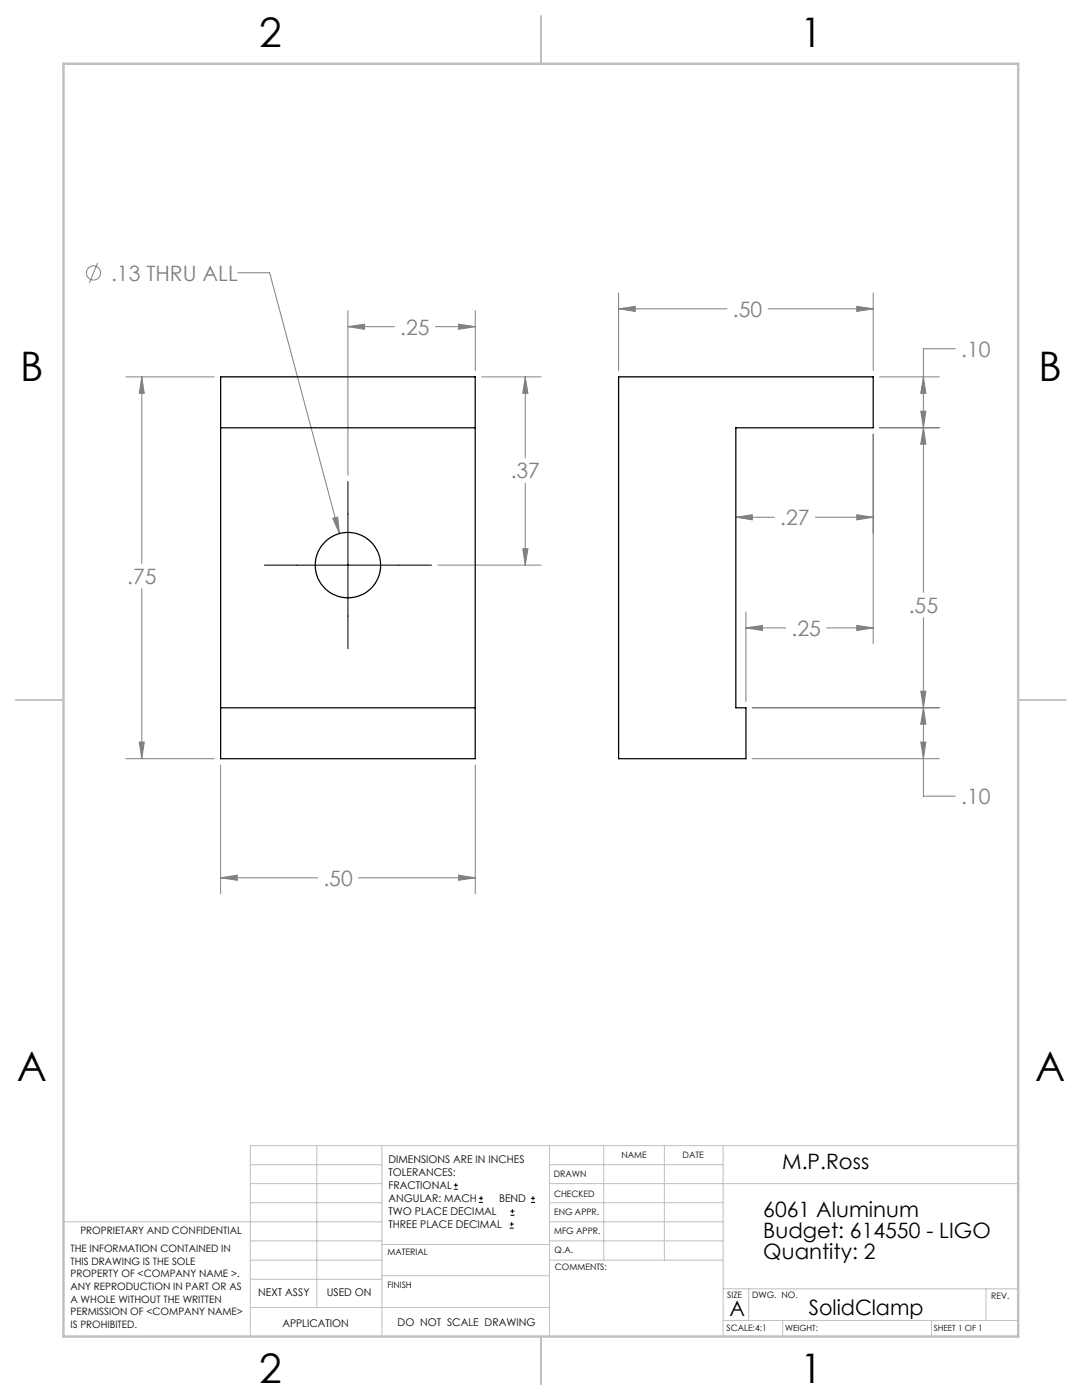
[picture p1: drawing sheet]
<svg xmlns="http://www.w3.org/2000/svg" width="216mm" height="279mm" viewBox="0 0 216 279" stroke-linecap="round" stroke-linejoin="round" font-family="sans-serif">
<g fill="none" stroke="#808080" stroke-width=".2">
<path d="M19.5 52.5l-1.6 4M47.4 54.4h6.4l13.9 52.1M123.4 58.5v15.4M174.2 58.5v15.4M25.1 75.2h17.7M28.3 75.2l.5 3.3h-1zM28.3 75.2v37.2M69.4 65.2l3.3-.5v1zM69.4 62v32.8M69.4 65.2h9.3M86.9 65.2h7.9M91.5 64.7l3.3 .5-3.3 .5z"/>
<path d="M94.8 62v11.9M96.1 75.2h11.9M104.8 75.2l.5 3.3h-1zM104.8 75.2v16.2M123.4 61.6l3.4-.5v1.1zM123.4 61.6h21.7M153.3 61.6h20.9M171 61.1l3.2 .5-3.2 .6zM175.5 75.2h11.9M184.3 75.2l.4 3.3h-1zM190.6 69.6h-6.3v48.6M104.8 96.4v16.4"/>
<path d="M174.2 86.6v41.9M175.5 85.4h11.9M183.7 82.1h1l-.4 3.3zM184.3 85.4l.4 3.3h-1zM28.3 117.5v33.9M66.4 103.4l1-.2 .3 3.3zM87.4 112.8h20.6M104.3 109.5h1l-.5 3.3zM146.8 103.2l3.3-.5v1.1zM146.8 103.2h7.7M162.7 103.2h11.5M171 102.7l3.2 .5-3.2 .6z"/>
<path d="M148.8 125.3l3.4-.5v1zM148.8 122.1v17.9M148.8 125.3h8M165 125.3h9.2M171 124.8l3.2 .5-3.2 .5zM183.7 137.9h1l-.4 3.4zM184.3 123.3v35.6h6.3M25.1 151.4h17.7M27.8 148.1h1l-.5 3.3zM44 152.7v25.7M94.8 152.7v25.7M150.1 151.4h37.3"/>
<path d="M150.1 141.3h37.3M183.7 148.1h1l-.4 3.3zM184.3 141.3l.4 3.2h-1zM44 175.2l3.3-.5v1zM44 175.2h19.4M71.5 175.2h23.3M91.5 174.7l3.3 .5-3.3 .5z"/>
<circle cx="18.7" cy="54.5" r="1.41"/>
</g>
<g fill="none" stroke="#000" stroke-width=".2">
<path d="M69.4 96.1v33.4M52.7 112.8h33.4M90.6 237.3h.8M90.6 236.5h.8M90.9 236.1v.9M95.6 240h.8M95.6 239.1h.8M96 238.7v.8M105.9 240h.9M105.9 239.1h.9M106.4 238.7v.8M101.7 245.1h.8"/>
<path d="M101.7 244.3h.8M101.8 242.5h.9M101.8 241.7h.9M102.1 243.9v.8M102.2 241.3v.8"/>
</g>
<g fill="none" stroke="#c0c0c0" stroke-width=".2">
<path d="M50 232.4h26.2M50 236.2h26.2M63.2 228.6v32.3M76.2 228.6v38.1M109.6 228.6v38.1M109.6 232.4h34.7M109.6 236.2h93.6M120.5 228.6v22.9M132.6 228.6v22.9M144.3 228.6v38.1M203.2 228.6h-153.2v38.1M12.7 243.8h63.5"/>
<path d="M50 251.5h26.2M50 240h26.2M50 247.7h26.2M50 255.3h26.2M76.2 254.6h33.4M76.2 248.4h33.4M109.6 251.5h34.7M109.6 243.8h34.7M109.6 240h34.7M109.6 247.7h34.7M144.3 257.2h58.9M149.4 257.2v6.3"/>
<path d="M196.7 257.2v6.3M50 260.9h59.6M144.3 263.5h58.9M156.2 263.5v3.2M185.9 263.5v3.2"/>
</g>
<path d="M108 3.2v9.5M3.1 139.7h9.6M203.2 139.7h9.5M108 266.7v9.6" fill="none" stroke="#c0c0c0" stroke-width=".25"/>
<path d="M12.7 12.7h190.5v254h-190.5z" fill="none" stroke="#c0c0c0" stroke-width=".5"/>
<path d="M91.5 174.7l3.3 .5-3.3 .5zM44 175.2l3.3-.5v1zM28.3 75.2l.5 3.3h-1zM27.8 148.1h1l-.5 3.3zM104.3 109.5h1l-.5 3.3zM104.8 75.2l.5 3.3h-1zM69.4 65.2l3.3-.5v1zM91.5 64.7l3.3 .5-3.3 .5zM66.4 103.4l1.3 3.1-.3-3.3zM171 61.1l3.2 .5-3.2 .6zM123.4 61.6l3.4-.5v1.1zM171 102.7l3.2 .5-3.2 .6zM146.8 103.2l3.3-.5v1.1zM171 124.8l3.2 .5-3.2 .5zM148.8 125.3l3.4-.5v1zM184.3 75.2l.4 3.3h-1zM183.7 82.1h1l-.4 3.3zM184.3 85.4l.4 3.3h-1zM183.7 137.9h1l-.4 3.4zM184.3 141.3l.4 3.2h-1zM183.7 148.1h1l-.4 3.3z" fill="#808080"/>
<g fill="none" stroke="#000" stroke-width=".25">
<path d="M44 75.2h50.8v76.2h-50.8zM123.4 75.2h50.8v10.2h-27.4v55.9h2v10.1h-25.4zM44 85.4h50.8M44 141.3h50.8"/>
<circle cx="69.4" cy="112.8" r="6.5"/>
</g>
<g font-size="8.1">
<text x="51.7" y="9.3">2</text>
<text x="159.7" y="9.3">1</text>
<text x="4" y="76">B</text>
<text x="207.2" y="76">B</text>
<text x="3.3" y="215.7">A</text>
<text x="206.5" y="215.7">A</text>
<text x="51.7" y="276">2</text>
<text x="159.7" y="276">1</text>
</g>
<g font-size="4.2" fill="#808080">
<text x="22.2" y="56">.13 THRU ALL</text>
<text x="146.3" y="63.2">.50</text>
<text x="79.9" y="66.8">.25</text>
<text x="191.8" y="71.2">.10</text>
<text x="101.9" y="95.5">.37</text>
<text x="155.7" y="104.8">.27</text>
<text x="25.4" y="116.5">.75</text>
<text x="181.3" y="122.3">.55</text>
<text x="157.9" y="126.9">.25</text>
<text x="191.8" y="160.5">.10</text>
<text x="64.5" y="176.8">.50</text>
</g>
<g font-size="4.2">
<text x="156.1" y="233.3">M.P.Ross</text>
<text x="152.3" y="242.9">6061 Aluminum</text>
<text x="152.3" y="247.1">Budget: 614550 - LIGO</text>
<text x="152.3" y="251.3">Quantity: 2</text>
<text x="145.6" y="262.7">A</text>
<text x="161.4" y="262.4">SolidClamp</text>
</g>
<g font-size="2.1">
<text x="77.5" y="232.2">DIMENSIONS ARE IN INCHES</text>
<text x="77.5" y="234.7">TOLERANCES:</text>
<text x="77.5" y="237.3">FRACTIONAL</text>
<text x="77.5" y="239.9">ANGULAR: MACH</text>
<text x="99.6" y="239.9">BEND</text>
<text x="77.5" y="242.5">TWO PLACE DECIMAL</text>
<text x="77.5" y="245.1">THREE PLACE DECIMAL</text>
<text x="51.5" y="258.7">NEXT ASSY</text>
<text x="65.2" y="258.6">USED ON</text>
<text x="56.3" y="264.8">APPLICATION</text>
<text x="79.3" y="264.6">DO NOT SCALE DRAWING</text>
</g>
<g font-size="2">
<text x="14.1" y="249.9">THE INFORMATION CONTAINED IN</text>
<text x="16" y="246.3">PROPRIETARY AND CONFIDENTIAL</text>
<text x="14.1" y="252.4">THIS DRAWING IS THE SOLE</text>
<text x="14.1" y="254.9">PROPERTY OF &lt;COMPANY NAME &gt;.</text>
<text x="14.1" y="257.4">ANY REPRODUCTION IN PART OR AS</text>
<text x="14.1" y="260">A WHOLE WITHOUT THE WRITTEN</text>
<text x="14.1" y="262.5">PERMISSION OF &lt;COMPANY NAME&gt;</text>
<text x="14.1" y="265">IS PROHIBITED.</text>
</g>
<g font-size="1.8">
<text x="124" y="231.1">NAME</text>
<text x="136.2" y="231.1">DATE</text>
<text x="110.5" y="234.8">DRAWN</text>
<text x="110.5" y="238.9">CHECKED</text>
<text x="110.6" y="242.5">ENG APPR.</text>
<text x="77.3" y="250.5">MATERIAL</text>
<text x="110.6" y="246.3">MFG APPR.</text>
<text x="110.7" y="250">Q.A.</text>
<text x="77.3" y="257">FINISH</text>
<text x="110.7" y="253.5">COMMENTS:</text>
<text x="145.1" y="259">SIZE</text>
<text x="150.1" y="259.1">DWG. NO.</text>
<text x="197.8" y="259.2">REV.</text>
<text x="145" y="265.7">SCALE:4:1</text>
</g>
<g font-size="1.7">
<text x="156.7" y="265.7">WEIGHT:</text>
<text x="186.3" y="265.7">SHEET 1 OF 1</text>
</g>
</svg>
